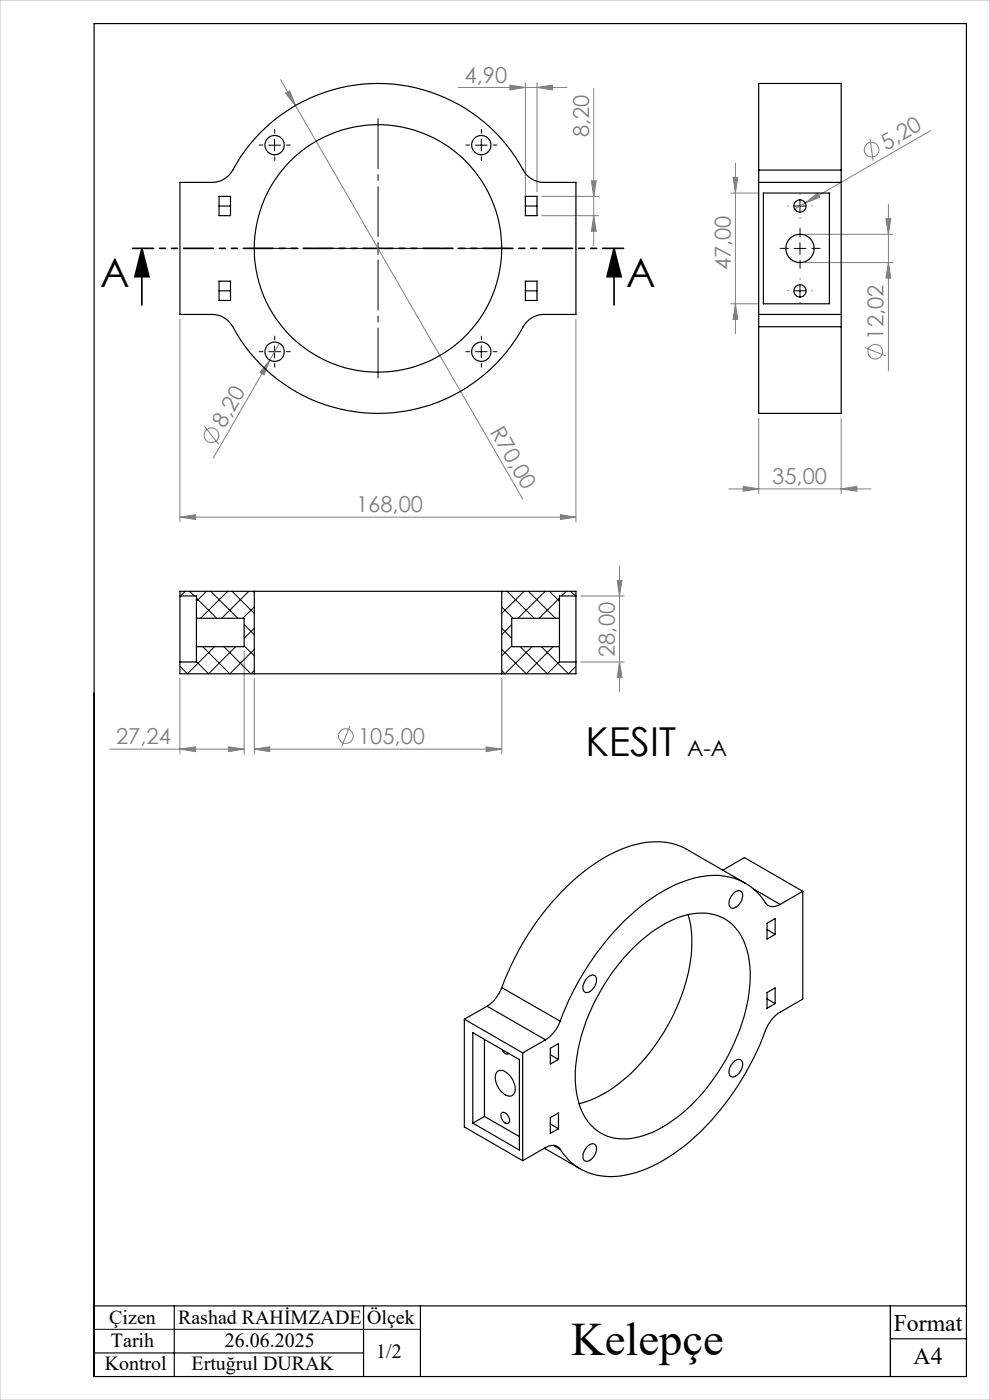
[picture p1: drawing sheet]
<svg xmlns="http://www.w3.org/2000/svg" width="210mm" height="297mm" viewBox="0 0 210 297" stroke-linecap="round" stroke-linejoin="round" font-family="sans-serif">
<g fill="none" stroke="#808080" stroke-width=".21">
<path d="M59.5 16.9l3.2 5.5M60.6 19.8l.9-.5 1.2 3.1zM97.2 18.6h23.1M108.2 18.1l3.2 .5-3.2 .5zM111.4 17.6v26.4M113.9 18.6l3.3-.5v1zM113.9 17.6v23.1M125.9 18.8v33.3M62.7 22.4l48.1 83.4M125.4 38.3h1.1l-.6 3.4zM155.5 37.6h1l-.5 3.4zM156 34.6v36.2"/>
<path d="M184.5 29.4l.7 4.7M197.4 27.7l-26.6 15.4M114.9 41.7h12.1M114.9 45.8h12.1M125.9 45.8l.6 3.3h-1.1zM155 41h5.9M170.7 49.7h18.7M170.7 55.7h18.7M170.8 43.1l2.6-2.1 .5 .8zM170.8 43.1l-2.2 1.2M187.9 46.4h1l-.4 3.3zM188.5 55.7l.4 3.3h-1z"/>
<path d="M188.5 43.4v35.2M38.2 67.7v43M57.2 76.4l-1.2 3.1-.9-.5zM57.2 76.4l-12 20.8M59.3 72.8l-2.1 3.6M122.2 67.7v43M155 64.4h5.9M156 64.4l.5 3.4h-1zM183.4 73.7l4.5 1.8M43.4 90.4l3 3.8M160.9 88.7v16M178.4 88.7v16"/>
<path d="M38.2 109.7l3.3-.5v1zM38.2 109.7h84M118.9 109.2l3.3 .5-3.3 .5zM154.6 103.7h30.2M157.7 103.2l3.2 .5-3.2 .5zM178.4 103.7l3.4-.5v1zM51.8 138.2v21.7M123.2 126.4h9.2M130.9 123.1h1l-.5 3.3zM131.4 120.1v26.7M23.3 158.9h28.5M38.2 158.9l3.3-.5v1.1z"/>
<path d="M38.2 143.9v16M48.5 158.4l3.3 .5-3.3 .6zM53.9 158.9l3.3-.5v1.1zM53.9 158.9h52.5M53.9 143.9v16M74.3 153.9l-1.8 4.5M103.1 158.4l3.3 .5-3.3 .6zM106.4 143.9v16M123.2 140.4h9.2M131.4 140.4l.5 3.3h-1z"/>
<circle cx="184.9" cy="31.7" r="1.56"/>
<circle cx="185.7" cy="74.6" r="1.55"/>
<circle cx="44.9" cy="92.3" r="1.57"/>
<circle cx="73.4" cy="156.1" r="1.56"/>
</g>
<path d="M30.1 52.7l1.5 6h-3zM30.1 52.7v12M130.2 52.7l1.6 6h-3zM130.2 52.7v12" fill="none" stroke="#000" stroke-width=".35"/>
<g fill="none" stroke="#000" stroke-width=".21" stroke-dasharray="15.2 1.3 1.3 1.3">
<path d="M55.8 30.8h-.8M58.3 28.3v-.8M58.3 33.3v.8M60.8 30.8h.8M99.6 30.8h-.8M102.1 28.3v-.8M102.1 33.3v.8M104.6 30.8h.8M167.2 43.7h.1M167.2 52.7h-1.7M169.7 41.2v-.1M169.7 46.2h.1"/>
<path d="M169.7 50.2v-1.8M169.7 55.2v1.7M169.7 59.2v-.1M172.2 43.7h.1M172.2 52.7h1.8M55.8 74.6h-.8M58.3 72.1v-.8M58.3 77.1v.8M60.8 74.6h.8M99.6 74.6h-.8M102.1 72.1v-.8M102.1 77.1v.8"/>
<path d="M104.6 74.6h.8M167.2 61.7h.1M169.7 64.2h.1M172.2 61.7h.1"/>
</g>
<path d="M77.7 52.7h-25M80.2 50.2v-25M80.2 55.2v25M82.7 52.7h25" fill="none" stroke="#000" stroke-width=".21" stroke-dasharray="15.2 1.3 1.3 1.3" stroke-dashoffset="4.6"/>
<g fill="none" stroke="#000" stroke-width=".21">
<path d="M57 30.8h2.5M58.2 29.5v2.5M100.9 30.8h2.4M102.1 29.5v2.5M78.9 52.7h2.5M80.2 51.5v2.5M168.5 43.7h2.5M168.5 52.7h2.5M169.7 42.5v2.4M169.7 51.5v2.5M57 74.6h2.5M58.2 73.4v2.5"/>
<path d="M100.9 74.6h2.4M102.1 73.4v2.5M168.5 61.7h2.5M169.7 60.5v2.5M20 282h69.2"/>
</g>
<path d="M132.3 52.7h-104.2" fill="none" stroke="#000" stroke-width=".35" stroke-dasharray="6.3 1.3 1.3 1.3 1.3 1.3" stroke-dashoffset="1.9"/>
<path d="M20 5h185v287h-185zM20 277h185M37 277v15M77.1 277v15M89.2 277v15M188.9 277v15M20 287h57.1M188.9 284h16.1" fill="none" stroke="#000" stroke-width=".25"/>
<path d="M0 0h210v297h-210z" fill="none" stroke="#c0c0c0" stroke-width=".21"/>
<path d="M130.2 52.7l1.6 6h-3zM30.1 52.7l1.5 6h-3z" fill="#000"/>
<g fill="#808080">
<path d="M170.8 43.1l2.6-2.1 .5 .8z"/>
<path d="M57.2 76.4l-1.2 3.1-.9-.5z"/>
<path d="M60.6 19.8l.9-.5 1.2 3.1z"/>
<path d="M113.9 18.6l3.3-.5v1zM108.2 18.1l3.2 .5-3.2 .5zM48.5 158.4l3.3 .5-3.3 .6zM38.2 158.9l3.3-.5v1.1z"/>
<path d="M38.2 109.7l3.3-.5v1zM118.9 109.2l3.3 .5-3.3 .5zM53.9 158.9l3.3-.5v1.1zM103.1 158.4l3.3 .5-3.3 .6z"/>
<path d="M178.4 103.7l3.4-.5v1zM157.7 103.2l3.2 .5-3.2 .5z"/>
<path d="M125.4 38.3h1.1l-.6 3.4zM125.9 45.8l.6 3.3h-1.1zM187.9 46.4h1l-.4 3.3zM188.5 55.7l.4 3.3h-1zM155.5 37.6h1l-.5 3.4zM156 64.4l.5 3.4h-1zM130.9 123.1h1l-.5 3.3zM131.4 140.4l.5 3.3h-1z"/>
</g>
<g fill="none" stroke="#000" stroke-width=".25">
<path d="M38.2 38.7h6.8a5.1 5.1 0 0 0 4.4-2.6 35 35 0 0 1 61.9 .6 5 5 0 0 0 4.1 2h6.8v28h-6.8a5 5 0 0 0-4.4 2.6 35.1 35.1 0 0 1-62-.5 5 5 0 0 0-4-2.1h-6.8zM160.9 36.1v2.6M160.9 36.1v-18.4h17.5v18.4M160.9 38.7h17.5M160.9 38.7v28M160.9 36.1h17.5M178.4 36.1v2.6M178.4 38.7v28M46.5 41.7h2.4v4.1h-2.4zM46.5 59.7h2.4v4h-2.4zM46.5 43.7h2.4M111.4 41.7h2.5v4.1h-2.5z"/>
<path d="M111.4 59.7h2.5v4h-2.5zM111.4 43.7h2.5M161.9 41h14v23.4h-14zM46.5 61.7h2.4M111.4 61.7h2.5M160.9 66.7v2.6M160.9 69.3v18.4h17.5v-18.4M160.9 66.7h17.5M160.9 69.3h17.5M178.4 66.7v2.6M38.2 126.4h3.5v4.8M41.7 131.2v6"/>
<path d="M41.7 131.2h10.1v6h-10.1M41.7 137.2v3.2h-3.5M53.9 125.4h52.5M53.9 125.4h-15.7v17.5h15.7M53.9 125.4v17.5M106.4 125.4h15.8v17.5h-15.8M106.4 125.4v17.5M118.7 131.2v6M118.7 137.2v3.2h3.5M118.7 131.2h-10.2v6h10.2M122.2 126.4h-3.5v4.8M53.9 142.9h52.5"/>
<path d="M146 194a27.9 27.9 0 0 1-1.5 17.3 42 42 0 0 1-15.3 20l-3 1.7-3.4 1.1M153.3 184.6l4.6-2.7 12.4 7.2M155.8 189.3a1 1 0 0 1 1.3-.2 1 1 0 0 1 .4 1.2 2.66 2.66 0 0 1-2.2 2.4 1.42 1.42 0 0 1-.4-2.1zM158.1 187.4l-12.4-7.2a15 15 0 0 0-12.9-.4 39.4 39.4 0 0 0-15.7 11.6 59.3 59.3 0 0 0-10.7 18.1M159.9 188.6l5.6 3.3M162.7 195.9l1.7-1v3.3l-1.7 1zM162.7 197.2l1.7 1M165.5 191.9a2.36 2.36 0 0 1-3.7-1.2 12.7 12.7 0 0 0-13.2-4.7 33 33 0 0 0-17 10.3 58.8 58.8 0 0 0-12.8 20.3M170.3 189.1v22.8l-4.8 2.8a8.6 8.6 0 0 0-3.7 5.5 56.2 56.2 0 0 1-18.9 24.6 23.7 23.7 0 0 1-14.5 4.8 12.1 12.1 0 0 1-9.6-5.8M170.3 189.1l-4.8 2.8M98.5 216.2l12.4 7.2M98.5 216.2v22.9l12.4 7.1"/>
<path d="M100.3 219.1l9.9 5.7v19.2l-9.9-5.7zM103.3 213.5l12.4 7.1M103.3 213.5l-4.8 2.7M106.4 209.5a7.8 7.8 0 0 1-3.1 4M106.4 209.5l12.4 7.1M118.8 216.6a7.8 7.8 0 0 1-3.1 4M124.5 207.5l.3-.3a.98 .98 0 0 1 1.3-.3 .98 .98 0 0 1 .4 1.3 2.66 2.66 0 0 1-2.2 2.4 1.34 1.34 0 0 1-.4-2.1zM134.2 201.2a24.9 24.9 0 0 1 12.7-7.4 9.6 9.6 0 0 1 11.4 7.1 26.5 26.5 0 0 1-1 16.3 41.6 41.6 0 0 1-15.7 21.3 16.1 16.1 0 0 1-11.4 2.9 10.1 10.1 0 0 1-7.7-8.5 30.4 30.4 0 0 1 2.5-18 44.4 44.4 0 0 1 9.2-13.7zM162.7 210.6l1.7-1v3.3l-1.7 1zM162.7 211.9l1.7 1M102.8 220.5v16.4M102.8 236.9l7.4 4.2"/>
<path d="M102.8 236.9l-2.5 1.4M105.5 227.3a1.92 1.92 0 0 1 2.5 .7 3.9 3.9 0 0 1 1.1 3.9 1.38 1.38 0 0 1-2.3 .1 4 4 0 0 1-1.5-4.5zM106.3 236.2a.98 .98 0 0 1 1.6 .7l.1 .3a.7 .7 0 0 1-.1 1 .7 .7 0 0 1-1-.1l-.6-1.1zM106.4 222.6a1.12 1.12 0 0 0 1.5 .9M110.9 223.4v22.8M115.7 220.6l-4.8 2.8M116.7 222.4l1.8-1v3.4l-1.8 .9zM116.7 237.1l1.8-1v3.4l-1.8 .9zM116.7 223.8l1.8 1M116.7 238.4l1.8 1.1M155.8 225.1a1 1 0 0 1 1.3-.3 1 1 0 0 1 .4 1.3 2.67 2.67 0 0 1-2.2 2.4 1.37 1.37 0 0 1-.4-2.1zM115.5 243.6l7.6 4.4"/>
<path d="M117.4 243l1.4 .8M118.8 243.8a2.17 2.17 0 0 0-3.1-.4l-4.8 2.8M124.5 243.3a1.06 1.06 0 0 1 1-.7 1.06 1.06 0 0 1 1 .7 2.73 2.73 0 0 1-2.2 3.1 1.39 1.39 0 0 1-.4-2.1z"/>
<circle cx="58.3" cy="30.8" r="2.06"/>
<circle cx="102.1" cy="30.8" r="2.06"/>
<circle cx="80.2" cy="52.7" r="26.3"/>
<circle cx="169.7" cy="52.7" r="3"/>
<circle cx="169.7" cy="43.7" r="1.3"/>
<circle cx="58.3" cy="74.6" r="2.06"/>
<circle cx="102.1" cy="74.6" r="2.06"/>
<circle cx="169.7" cy="61.7" r="1.3"/>
</g>
<g fill="none" stroke="#000" stroke-width=".21">
<path d="M39.3 125.4l-1 1M40.2 125.4l1 1M41.7 126.9l4.3 4.3M43 137.2l5.8 5.7 5.1-5.1M43.8 125.4l-2.1 2.2M44.7 125.4l5.7 5.8M45.5 137.2l-5.7 5.7-1.6-1.5M47.5 137.2l5.7 5.7 .7-.7M48.3 125.4l-5.8 5.8M49.2 125.4l4.7 4.7M50 137.2l-5.8 5.7-2.5-2.5M51.8 137l2.1 2.1"/>
<path d="M51.8 132.5l2.1 2.2M52.8 125.4l-5.8 5.8M53.7 125.4l.2 .3M53.9 128.8l-2.4 2.4M53.9 133.3l-2.1 2.1M106.4 133.3l2.1 2.1M106.4 128.8l2.4 2.4M106.6 125.4l-.2 .3M107.6 125.4l5.7 5.8M108.5 132.5l-2.1 2.2M108.5 137l-2.1 2.1M110.3 137.2l5.8 5.7 2.6-2.5"/>
<path d="M111.2 125.4l-4.8 4.7M112.1 125.4l5.7 5.8M112.9 137.2l-5.8 5.7-.7-.7M114.8 137.2l5.8 5.7 1.6-1.5M115.6 125.4l-5.7 5.8M116.6 125.4l2.1 2.2M117.3 137.2l-5.7 5.7-5.2-5.1M118.7 126.9l-4.3 4.3M120.1 125.4l-1 1M121 125.4l1.1 1"/>
</g>
<text font-size="9.9" x="121.1" y="287.5">Kelepçe</text>
<g font-size="8.5">
<text x="21.3" y="61">A</text>
<text x="132.8" y="61">A</text>
<text x="124.2" y="160.5">KESIT</text>
</g>
<g font-size="5">
<text x="189.6" y="282.4">Format</text>
<text x="193.8" y="289.4">A4</text>
</g>
<g font-size="4.7" fill="#808080">
<text x="98.5" y="17.5">4,90</text>
<text x="125" y="29.1" transform="rotate(-90 125 29.1)">8,20</text>
<text x="188" y="31.9" transform="rotate(-30 188 31.9)">5,20</text>
<text x="155" y="57.3" transform="rotate(-90 155 57.3)">47,00</text>
<text x="187.4" y="72" transform="rotate(-90 187.4 72)">12,02</text>
<text x="47.6" y="91" transform="rotate(-60 47.6 91)">8,20</text>
<text x="103.8" y="91.6" transform="rotate(60 103.8 91.6)">R70,00</text>
<text x="163.8" y="102.7">35,00</text>
<text x="75.5" y="108.7">168,00</text>
<text x="130.4" y="139.4" transform="rotate(-90 130.4 139.4)">28,00</text>
<text x="24.6" y="157.9">27,24</text>
<text x="76" y="157.8">105,00</text>
</g>
<text font-size="4.7" x="145.8" y="160.5">A-A</text>
<g font-size="4.2">
<text x="23.2" y="280.8">Çizen</text>
<text x="37.8" y="280.8">Rashad RAHİMZADE</text>
<text x="77.9" y="280.8">Ölçek</text>
<text x="23.5" y="285.9">Tarih</text>
<text x="47.7" y="285.9">26.06.2025</text>
<text x="22.2" y="290.7">Kontrol</text>
<text x="40.6" y="290.7">Ertuğrul DURAK</text>
<text x="79.8" y="288.1">1/2</text>
</g>
</svg>
